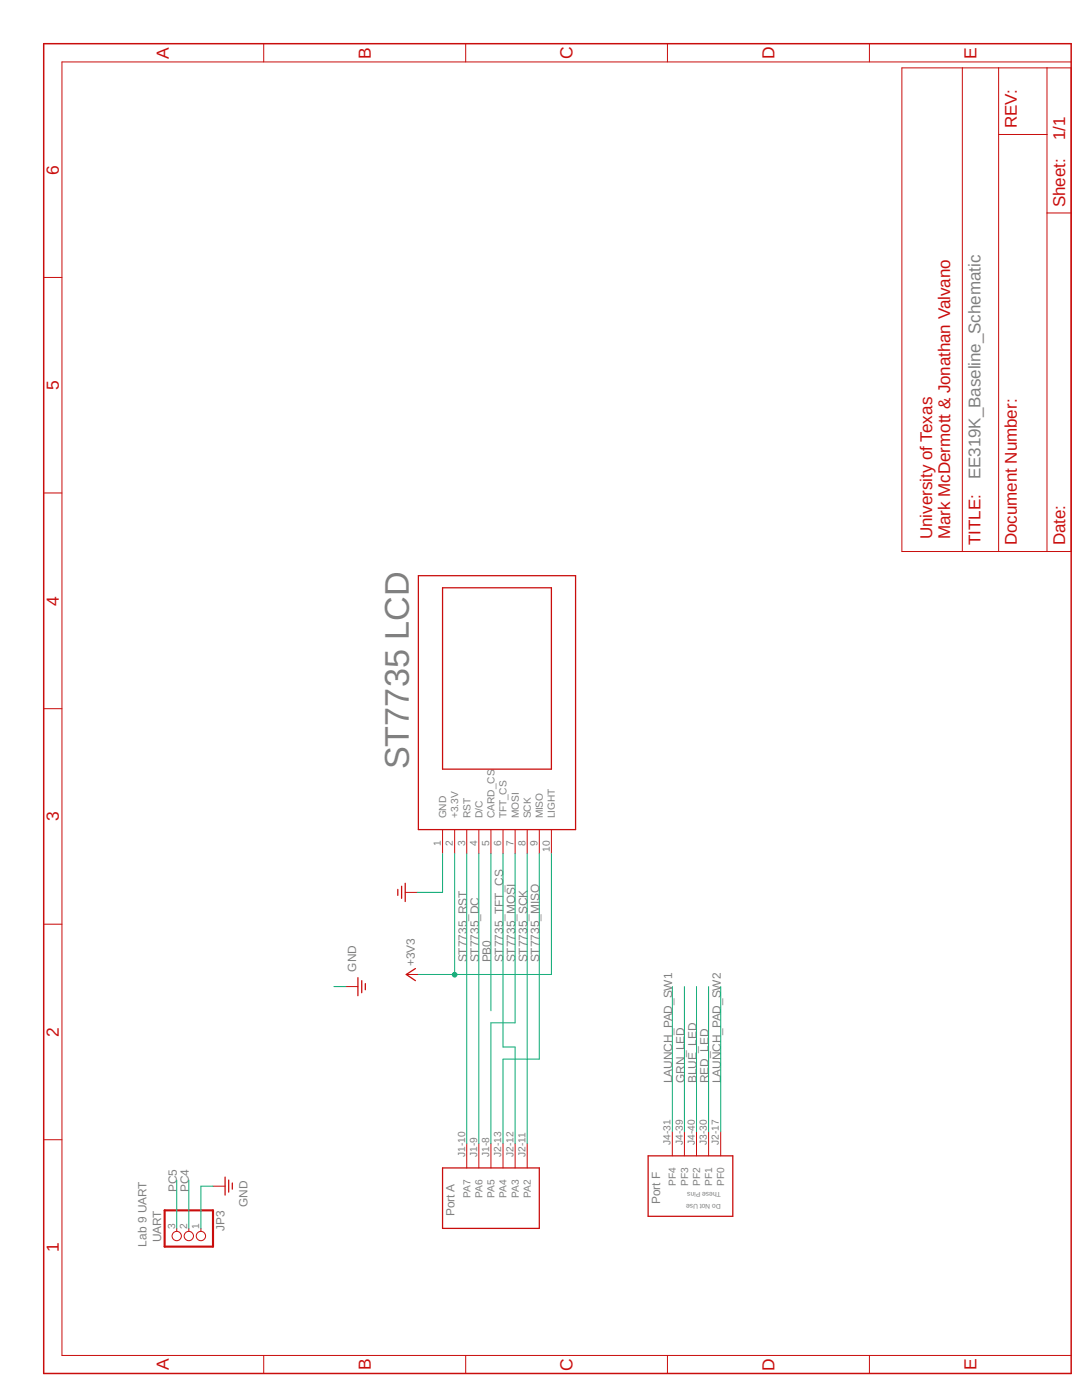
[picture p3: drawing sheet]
<svg xmlns="http://www.w3.org/2000/svg" width="216mm" height="279mm" viewBox="0 0 216 279" stroke-linecap="round" stroke-linejoin="round" font-family="sans-serif">
<path d="M8.4 8.4l103.1 271.1M214.3 8.4l-103.1 271.1" fill="none" stroke="#fff" stroke-width=".2"/>
<g fill="none" stroke="#c90d0c" stroke-width=".25">
<path d="M83.5 114.9h31.4v50.7h-31.4zM88.3 117.3h21.7v36.2h-21.7zM79.4 177.5v1.2M80.1 176.9v2.4M80.9 176.3v3.6M71.4 195.1v3.6M72.2 195.7v2.4M72.9 196.3v1.2M82.9 193.3l-1.8 1.2 1.8 1.2M44.9 234.9v3.6M45.6 235.5v2.4M46.4 236.1v1.2"/>
<path d="M88.3 233.1h19.3v12.1h-19.3zM129.3 230.7h16.9v12h-16.9z"/>
</g>
<g fill="none" stroke="#c90d0c" stroke-width=".2">
<path d="M52.6 8.7v3.7M92.9 8.7v3.7M133.2 8.7v3.7M173.5 8.7v3.7M180 13.5h33.7v96.6h-33.7zM192 13.5v96.6M199.3 13.5v96.6M208.9 13.5v96.6M213.7 12.4h-201.3v258.1h201.3M199.3 26.8h9.6M8.7 55.4h3.7M208.9 42.5h4.8"/>
<path d="M8.7 98.4h3.7M8.7 141.4h3.7M80.9 178.1h2.4M88.3 165.6v4.7M90.7 165.6v4.7M93.1 165.6v4.7M95.5 165.6v4.7M98 165.6v4.7M100.4 165.6v4.7M102.8 165.6v4.7M105.2 165.6v4.7M107.6 165.6v4.7"/>
<path d="M110 165.6v4.7M8.7 184.4h3.7M69 196.9h2.4M81.1 194.5h2.4M8.7 227.5h3.7M42.5 236.7h2.4M93.1 228.3v4.8M95.5 228.3v4.8M98 228.3v4.8M100.4 228.3v4.8M102.8 228.3v4.8M105.2 228.3v4.8"/>
<path d="M134.2 225.8v4.9M136.6 225.8v4.9M139 225.8v4.9M141.4 225.8v4.9M143.8 225.8v4.9M35.3 245.2v.5M37.7 245.2v.5M40.1 245.2v.5M52.6 270.5v3.6M92.9 270.5v3.6M133.2 270.5v3.6M173.5 270.5v3.6"/>
<circle cx="35.3" cy="246.7" r=".93"/>
<circle cx="37.7" cy="246.7" r=".93"/>
<circle cx="40.1" cy="246.7" r=".93"/>
</g>
<path d="M8.7 8.7h205v265.4h-205z" fill="none" stroke="#c90d0c" stroke-width=".3"/>
<path d="M32.9 241.6h9.6v7.2h-9.6z" fill="none" stroke="#c90d0c" stroke-width=".42"/>
<path d="M88.3 170.3v7.8h-5M90.7 170.3v24.2M110 170.3v24.2h-26.5M66.6 196.9h2.4M42.5 236.7h-2.4v8.5" fill="none" stroke="#0dab76" stroke-width=".2"/>
<circle cx="90.7" cy="194.5" r=".46" fill="#0dab76"/>
<g fill="none" stroke="#0dab76" stroke-width=".2">
<path d="M93.1 170.3v58M95.5 170.3v58M98 170.3v31.4M100.4 170.3v38.7h2.4v19.3M102.8 170.3v33.8h-4.8v24.2M105.2 170.3v58M107.6 170.3v41.1h-7.2v16.9M134.2 196.9v28.9M136.6 196.9v28.9M139 196.9v28.9M141.4 196.9v28.9M143.8 196.9v28.9"/>
<path d="M35.3 235.5v9.7M37.7 235.5v9.7"/>
<circle cx="90.7" cy="194.5" r=".46"/>
</g>
<text font-size="6.8" fill="#808080" x="81.6" y="153.5" transform="rotate(-90 81.6 153.5)">ST7735 LCD</text>
<g font-size="3.5" fill="#c90d0c">
<text x="33.7" y="11.7" transform="rotate(-90 33.7 11.7)">A</text>
<text x="74" y="11.7" transform="rotate(-90 74 11.7)">B</text>
<text x="114.3" y="11.8" transform="rotate(-90 114.3 11.8)">C</text>
<text x="154.6" y="11.8" transform="rotate(-90 154.6 11.8)">D</text>
<text x="194.8" y="11.7" transform="rotate(-90 194.8 11.7)">E</text>
<text x="11.8" y="34.8" transform="rotate(-90 11.8 34.8)">6</text>
<text x="11.8" y="77.9" transform="rotate(-90 11.8 77.9)">5</text>
<text x="11.8" y="120.9" transform="rotate(-90 11.8 120.9)">4</text>
<text x="11.8" y="163.9" transform="rotate(-90 11.8 163.9)">3</text>
<text x="11.8" y="206.9" transform="rotate(-90 11.8 206.9)">2</text>
<text x="11.8" y="249.9" transform="rotate(-90 11.8 249.9)">1</text>
<text x="33.7" y="273.4" transform="rotate(-90 33.7 273.4)">A</text>
<text x="74" y="273.4" transform="rotate(-90 74 273.4)">B</text>
<text x="114.3" y="273.5" transform="rotate(-90 114.3 273.5)">C</text>
<text x="154.6" y="273.5" transform="rotate(-90 154.6 273.5)">D</text>
<text x="194.8" y="273.4" transform="rotate(-90 194.8 273.4)">E</text>
</g>
<g font-size="3.4" fill="#c90d0c">
<text x="202.9" y="25.6" transform="rotate(-90 202.9 25.6)">REV:</text>
<text x="212.6" y="28" transform="rotate(-90 212.6 28)">1/1</text>
<text x="212.6" y="41.3" transform="rotate(-90 212.6 41.3)">Sheet:</text>
<text x="186" y="107.7" transform="rotate(-90 186 107.7)">University of Texas</text>
<text x="189.6" y="107.7" transform="rotate(-90 189.6 107.7)">Mark McDermott &amp; Jonathan Valvano</text>
<text x="195.7" y="108.8" transform="rotate(-90 195.7 108.8)">TITLE:</text>
<text x="202.9" y="108.8" transform="rotate(-90 202.9 108.8)">Document Number:</text>
<text x="212.6" y="108.8" transform="rotate(-90 212.6 108.8)">Date:</text>
</g>
<text font-size="3.4" fill="#808080" x="195.7" y="95.6" transform="rotate(-90 195.7 95.6)">EE319K_Baseline_Schematic</text>
<g font-size="2.4" fill="#808080">
<text x="71.1" y="193.9" transform="rotate(-90 71.1 193.9)">GND</text>
<text x="82.8" y="192.8" transform="rotate(-90 82.8 192.8)">+3V3</text>
<text x="93.1" y="192.1" transform="rotate(-90 93.1 192.1)">ST7735_RST</text>
<text x="95.5" y="192.1" transform="rotate(-90 95.5 192.1)">ST7735_DC</text>
<text x="98" y="192.1" transform="rotate(-90 98 192.1)">PB0</text>
<text x="100.4" y="192.1" transform="rotate(-90 100.4 192.1)">ST7735_TFT_CS</text>
<text x="102.8" y="192.1" transform="rotate(-90 102.8 192.1)">ST7735_MOSI</text>
<text x="105.2" y="192.1" transform="rotate(-90 105.2 192.1)">ST7735_SCK</text>
<text x="107.6" y="192.1" transform="rotate(-90 107.6 192.1)">ST7735_MISO</text>
<text x="134.2" y="216.2" transform="rotate(-90 134.2 216.2)">LAUNCH_PAD_SW1</text>
<text x="136.6" y="216.2" transform="rotate(-90 136.6 216.2)">GRN_LED</text>
<text x="139" y="216.2" transform="rotate(-90 139 216.2)">BLUE_LED</text>
<text x="141.4" y="216.2" transform="rotate(-90 141.4 216.2)">RED_LED</text>
<text x="143.8" y="216.2" transform="rotate(-90 143.8 216.2)">LAUNCH_PAD_SW2</text>
<text x="35.3" y="237.9" transform="rotate(-90 35.3 237.9)">PC5</text>
<text x="37.7" y="237.9" transform="rotate(-90 37.7 237.9)">PC4</text>
<text x="44.8" y="245.6" transform="rotate(-90 44.8 245.6)">JP3</text>
<text x="49.4" y="240.9" transform="rotate(-90 49.4 240.9)">GND</text>
<text x="90.7" y="242.7" transform="rotate(-90 90.7 242.7)">Port A</text>
<text x="131.7" y="240.3" transform="rotate(-90 131.7 240.3)">Port F</text>
<text x="29.2" y="248.8" transform="rotate(-90 29.2 248.8)">Lab 9 UART</text>
<text x="32.1" y="247.9" transform="rotate(-90 32.1 247.9)">UART</text>
</g>
<g font-size="2" fill="#808080">
<text x="89" y="163.3" transform="rotate(-90 89 163.3)">GND</text>
<text x="91.4" y="163.3" transform="rotate(-90 91.4 163.3)">+3.3V</text>
<text x="93.9" y="163.3" transform="rotate(-90 93.9 163.3)">RST</text>
<text x="96.3" y="163.3" transform="rotate(-90 96.3 163.3)">D/C</text>
<text x="98.7" y="163.3" transform="rotate(-90 98.7 163.3)">CARD_CS</text>
<text x="101.1" y="163.3" transform="rotate(-90 101.1 163.3)">TFT_CS</text>
<text x="103.5" y="163.3" transform="rotate(-90 103.5 163.3)">MOSI</text>
<text x="105.9" y="163.3" transform="rotate(-90 105.9 163.3)">SCK</text>
<text x="108.3" y="163.3" transform="rotate(-90 108.3 163.3)">MISO</text>
<text x="110.7" y="163.3" transform="rotate(-90 110.7 163.3)">LIGHT</text>
<text x="88" y="168.9" transform="rotate(-90 88 168.9)">1</text>
<text x="90.4" y="168.9" transform="rotate(-90 90.4 168.9)">2</text>
<text x="92.8" y="168.9" transform="rotate(-90 92.8 168.9)">3</text>
<text x="95.2" y="168.9" transform="rotate(-90 95.2 168.9)">4</text>
<text x="97.6" y="168.9" transform="rotate(-90 97.6 168.9)">5</text>
<text x="100" y="168.9" transform="rotate(-90 100 168.9)">6</text>
<text x="102.4" y="168.9" transform="rotate(-90 102.4 168.9)">7</text>
<text x="104.9" y="168.9" transform="rotate(-90 104.9 168.9)">8</text>
<text x="107.3" y="168.9" transform="rotate(-90 107.3 168.9)">9</text>
<text x="109.7" y="170.1" transform="rotate(-90 109.7 170.1)">10</text>
<text x="92.8" y="230.9" transform="rotate(-90 92.8 230.9)">J1-10</text>
<text x="95.2" y="230.9" transform="rotate(-90 95.2 230.9)">J1-9</text>
<text x="97.6" y="230.9" transform="rotate(-90 97.6 230.9)">J1-8</text>
<text x="100" y="230.9" transform="rotate(-90 100 230.9)">J2-13</text>
<text x="102.4" y="230.9" transform="rotate(-90 102.4 230.9)">J2-12</text>
<text x="104.9" y="230.9" transform="rotate(-90 104.9 230.9)">J2-11</text>
<text x="133.8" y="228.5" transform="rotate(-90 133.8 228.5)">J4-31</text>
<text x="136.2" y="228.5" transform="rotate(-90 136.2 228.5)">J4-39</text>
<text x="138.6" y="228.5" transform="rotate(-90 138.6 228.5)">J4-40</text>
<text x="141.1" y="228.5" transform="rotate(-90 141.1 228.5)">J3-30</text>
<text x="143.5" y="228.5" transform="rotate(-90 143.5 228.5)">J2-17</text>
<text x="93.9" y="239" transform="rotate(-90 93.9 239)">PA7</text>
<text x="96.3" y="239" transform="rotate(-90 96.3 239)">PA6</text>
<text x="98.7" y="239" transform="rotate(-90 98.7 239)">PA5</text>
<text x="101.1" y="239" transform="rotate(-90 101.1 239)">PA4</text>
<text x="103.5" y="239" transform="rotate(-90 103.5 239)">PA3</text>
<text x="105.9" y="239" transform="rotate(-90 105.9 239)">PA2</text>
<text x="134.9" y="236.6" transform="rotate(-90 134.9 236.6)">PF4</text>
<text x="137.3" y="236.6" transform="rotate(-90 137.3 236.6)">PF3</text>
<text x="139.7" y="236.6" transform="rotate(-90 139.7 236.6)">PF2</text>
<text x="142.1" y="236.6" transform="rotate(-90 142.1 236.6)">PF1</text>
<text x="144.5" y="236.6" transform="rotate(-90 144.5 236.6)">PF0</text>
<text x="34.9" y="245.4" transform="rotate(-90 34.9 245.4)">3</text>
<text x="37.3" y="245.4" transform="rotate(-90 37.3 245.4)">2</text>
<text x="39.8" y="245.4" transform="rotate(-90 39.8 245.4)">1</text>
</g>
<g font-size="1.4" fill="#808080">
<text x="143.8" y="237.9" transform="rotate(-180 143.8 237.9)">These Pins</text>
<text x="143.8" y="240.3" transform="rotate(-180 143.8 240.3)">Do Not Use</text>
</g>
</svg>
